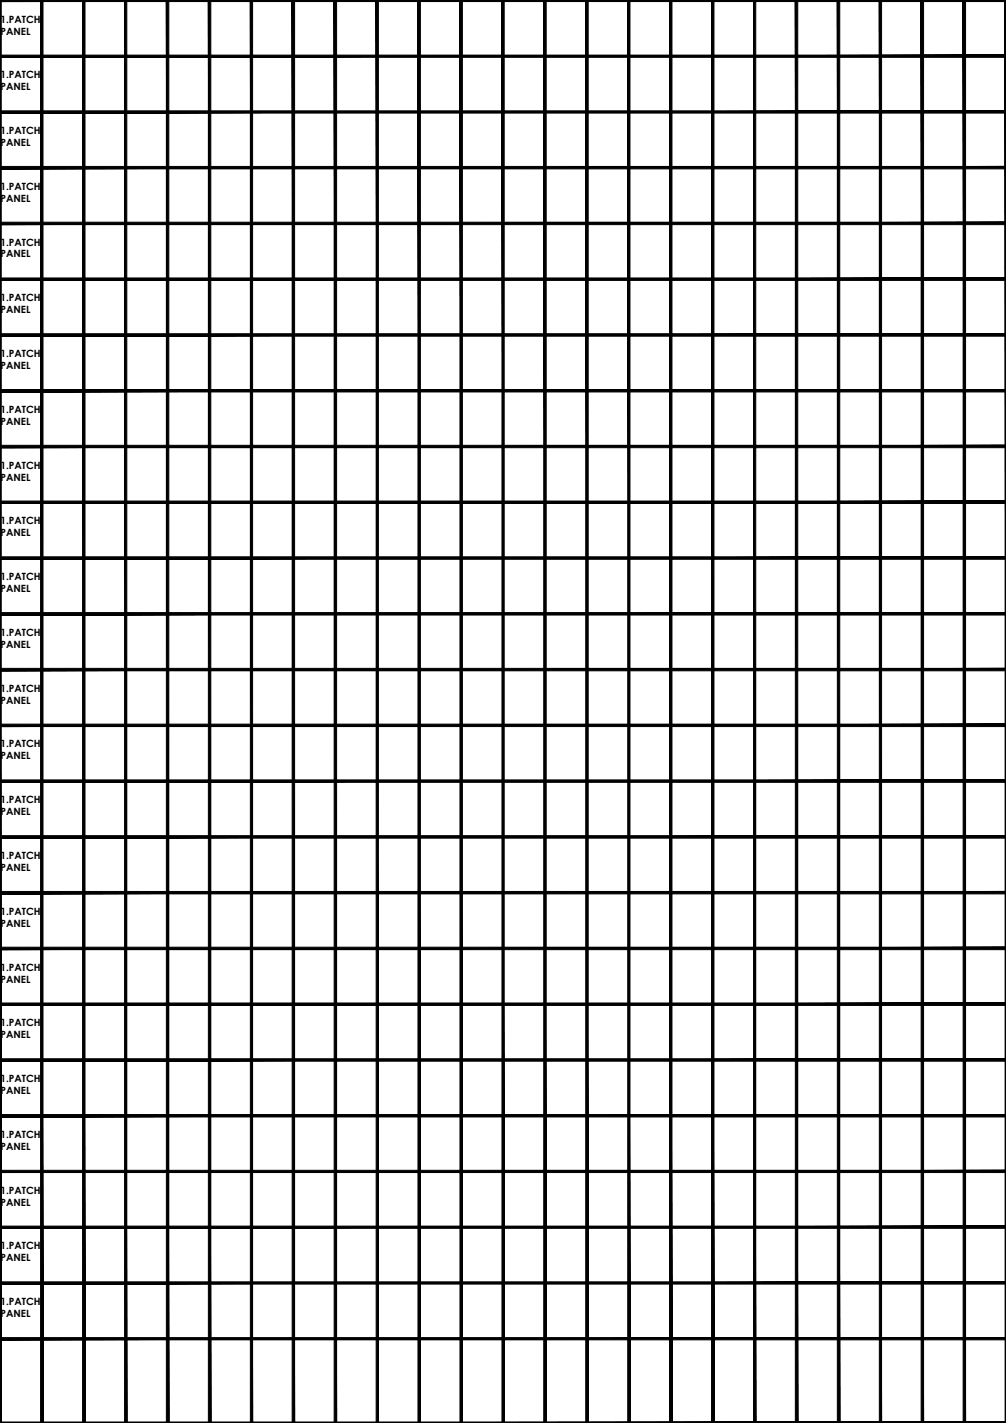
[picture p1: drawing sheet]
<svg xmlns="http://www.w3.org/2000/svg" width="210mm" height="297mm" viewBox="0 0 210 297" stroke-linecap="round" stroke-linejoin="round" font-family="sans-serif">
<!-- layer: 0 -->
<g fill="#000" stroke="#000" stroke-width=".21">
<path d="M0 .1l.2 .2 209.7-.2zM.2 .3l209.7-.2-.2 .2zM209.9 .1l-.2 .2 .2 296.7zM209.7 .3l.2 296.7-.2-.2zM0 297h209.9l-.2-.2zM0 297l.2-.2h209.5zM0 .1v296.9l.2-.2zM0 .1l.2 .2v296.5z"/>
<path d="M0 11.5v.5l209.9-.5zM0 12l209.9-.5v.5z"/>
<path d="M8.5 .1l.5 296.9v-296.9zM8.5 .1l.5 296.9h-.5z"/>
<path d="M17.2 .1l.5 296.9v-296.9zM17.2 .1l.5 296.9h-.5z"/>
<path d="M26 .1l.5 296.9v-296.9zM26 .1l.5 296.9h-.5z"/>
<path d="M34.7 .1l.5 296.9v-296.9zM34.7 .1l.5 296.9h-.5z"/>
<path d="M43.5 .1l.5 296.9v-296.9zM43.5 .1l.5 296.9h-.5z"/>
<path d="M52.2 .1l.5 296.9v-296.9zM52.2 .1l.5 296.9h-.5z"/>
<path d="M61 .1l.5 296.9v-296.9zM61 .1l.5 296.9h-.5z"/>
<path d="M69.7 .1l.5 296.9v-296.9zM69.7 .1l.5 296.9h-.5z"/>
<path d="M78.5 .1l.5 296.9v-296.9zM78.5 .1l.5 296.9h-.5z"/>
<path d="M87.2 .1l.5 296.9v-296.9zM87.2 .1l.5 296.9h-.5z"/>
<path d="M96 .1l.5 296.9v-296.9zM96 .1l.5 296.9h-.5z"/>
<path d="M104.7 .1l.5 296.9v-296.9zM104.7 .1l.5 296.9h-.5z"/>
<path d="M113.5 .1l.5 296.9v-296.9zM113.5 .1l.5 296.9h-.5z"/>
<path d="M122.2 .1l.5 296.9v-296.9zM122.2 .1l.5 296.9h-.5z"/>
<path d="M131 .1l.4 296.9v-296.9zM131 .1l.4 296.9h-.4z"/>
<path d="M139.7 .1l.5 296.9v-296.9zM139.7 .1l.5 296.9h-.5z"/>
<path d="M148.5 .1l.5 296.9v-296.9zM148.5 .1l.5 296.9h-.5z"/>
<path d="M157.2 .1l.5 296.9v-296.9zM157.2 .1l.5 296.9h-.5z"/>
<path d="M165.9 .1l.6 296.9v-296.9zM165.9 .1l.6 296.9h-.6z"/>
<path d="M174.7 .1l.5 296.9v-296.9zM174.7 .1l.5 296.9h-.5z"/>
<path d="M183.5 .1l.4 296.9v-296.9zM183.5 .1l.4 296.9h-.4z"/>
<path d="M192.2 .1l.5 296.9v-296.9zM192.2 .1l.5 296.9h-.5z"/>
<path d="M201 .1l.5 296.9v-296.9zM201 .1l.5 296.9h-.5z"/>
<path d="M0 23.1v.5l209.9-.5zM0 23.6l209.9-.5v.5z"/>
<path d="M0 34.7v.5l209.9-.5zM0 35.2l209.9-.5v.5z"/>
<path d="M0 58v.5l209.9-.5zM0 58.5l209.9-.5v.5z"/>
<path d="M0 46.4v.5l209.9-.5zM0 46.9l209.9-.5v.5z"/>
<path d="M0 69.7v.5l209.9-.5zM0 70.2l209.9-.5v.5z"/>
<path d="M0 92.9v.6l209.9-.6zM0 93.5l209.9-.6v.6z"/>
<path d="M0 81.3v.5l209.9-.5zM0 81.8l209.9-.5v.5z"/>
<path d="M0 116.2v.5l209.9-.5zM0 116.7l209.9-.5v.5z"/>
<path d="M0 104.6v.5l209.9-.5zM0 105.1l209.9-.5v.5z"/>
<path d="M0 139.5v.5l209.9-.5zM0 140l209.9-.5v.5z"/>
<path d="M0 127.9v.5l209.9-.5zM0 128.4l209.9-.5v.5z"/>
<path d="M0 151.2v.5l209.9-.5zM0 151.7l209.9-.5v.5z"/>
<path d="M0 174.4v.5l209.9-.5zM0 174.9l209.9-.5v.5z"/>
<path d="M0 162.8v.5l209.9-.5zM0 163.3l209.9-.5v.5z"/>
<path d="M0 197.7v.5l209.9-.5zM0 198.2l209.9-.5v.5z"/>
<path d="M0 186.1v.5l209.9-.5zM0 186.6l209.9-.5v.5z"/>
<path d="M0 209.4v.5l209.9-.5zM0 209.9l209.9-.5v.5z"/>
<path d="M0 232.6v.6l209.9-.6zM0 233.2l209.9-.6v.6z"/>
<path d="M0 221v.5l209.9-.5zM0 221.5l209.9-.5v.5z"/>
<path d="M0 255.9v.5l209.9-.5zM0 256.4l209.9-.5v.5z"/>
<path d="M0 244.3v.5l209.9-.5zM0 244.8l209.9-.5v.5z"/>
<path d="M0 279.2v.5l209.9-.5zM0 279.7l209.9-.5v.5z"/>
<path d="M0 267.6v.4l209.9-.4zM0 268l209.9-.4v.4z"/>
<path d="M0 .1v296.9h.2zM0 .1h.2v296.9z"/>
</g>
<g font-size="2.1">
<text x=".1" y="4.7">1.PATCH</text>
<text x=".1" y="7.2">PANEL</text>
<text x=".1" y="16.3">1.PATCH</text>
<text x=".1" y="18.9">PANEL</text>
<text x=".1" y="28">1.PATCH</text>
<text x=".1" y="30.5">PANEL</text>
<text x=".1" y="39.6">1.PATCH</text>
<text x=".1" y="42.1">PANEL</text>
<text x=".1" y="51.3">1.PATCH</text>
<text x=".1" y="53.7">PANEL</text>
<text x=".1" y="62.9">1.PATCH</text>
<text x=".1" y="65.4">PANEL</text>
<text x=".1" y="74.5">1.PATCH</text>
<text x=".1" y="77">PANEL</text>
<text x=".1" y="86.2">1.PATCH</text>
<text x=".1" y="88.7">PANEL</text>
<text x=".1" y="97.8">1.PATCH</text>
<text x=".1" y="100.3">PANEL</text>
<text x=".1" y="109.5">1.PATCH</text>
<text x=".1" y="112">PANEL</text>
<text x=".1" y="121.1">1.PATCH</text>
<text x=".1" y="123.6">PANEL</text>
<text x=".1" y="132.7">1.PATCH</text>
<text x=".1" y="135.2">PANEL</text>
<text x=".1" y="144.4">1.PATCH</text>
<text x=".1" y="146.9">PANEL</text>
<text x=".1" y="156">1.PATCH</text>
<text x=".1" y="158.5">PANEL</text>
<text x=".1" y="167.7">1.PATCH</text>
<text x=".1" y="170.2">PANEL</text>
<text x=".1" y="179.3">1.PATCH</text>
<text x=".1" y="181.8">PANEL</text>
<text x=".1" y="191">1.PATCH</text>
<text x=".1" y="193.4">PANEL</text>
<text x=".1" y="202.6">1.PATCH</text>
<text x=".1" y="205.1">PANEL</text>
<text x=".1" y="214.2">1.PATCH</text>
<text x=".1" y="216.7">PANEL</text>
<text x=".1" y="225.9">1.PATCH</text>
<text x=".1" y="228.4">PANEL</text>
<text x=".1" y="237.5">1.PATCH</text>
<text x=".1" y="240">PANEL</text>
<text x=".1" y="249.2">1.PATCH</text>
<text x=".1" y="251.7">PANEL</text>
<text x=".1" y="260.8">1.PATCH</text>
<text x=".1" y="263.3">PANEL</text>
<text x=".1" y="272.4">1.PATCH</text>
<text x=".1" y="274.9">PANEL</text>
</g>
</svg>
